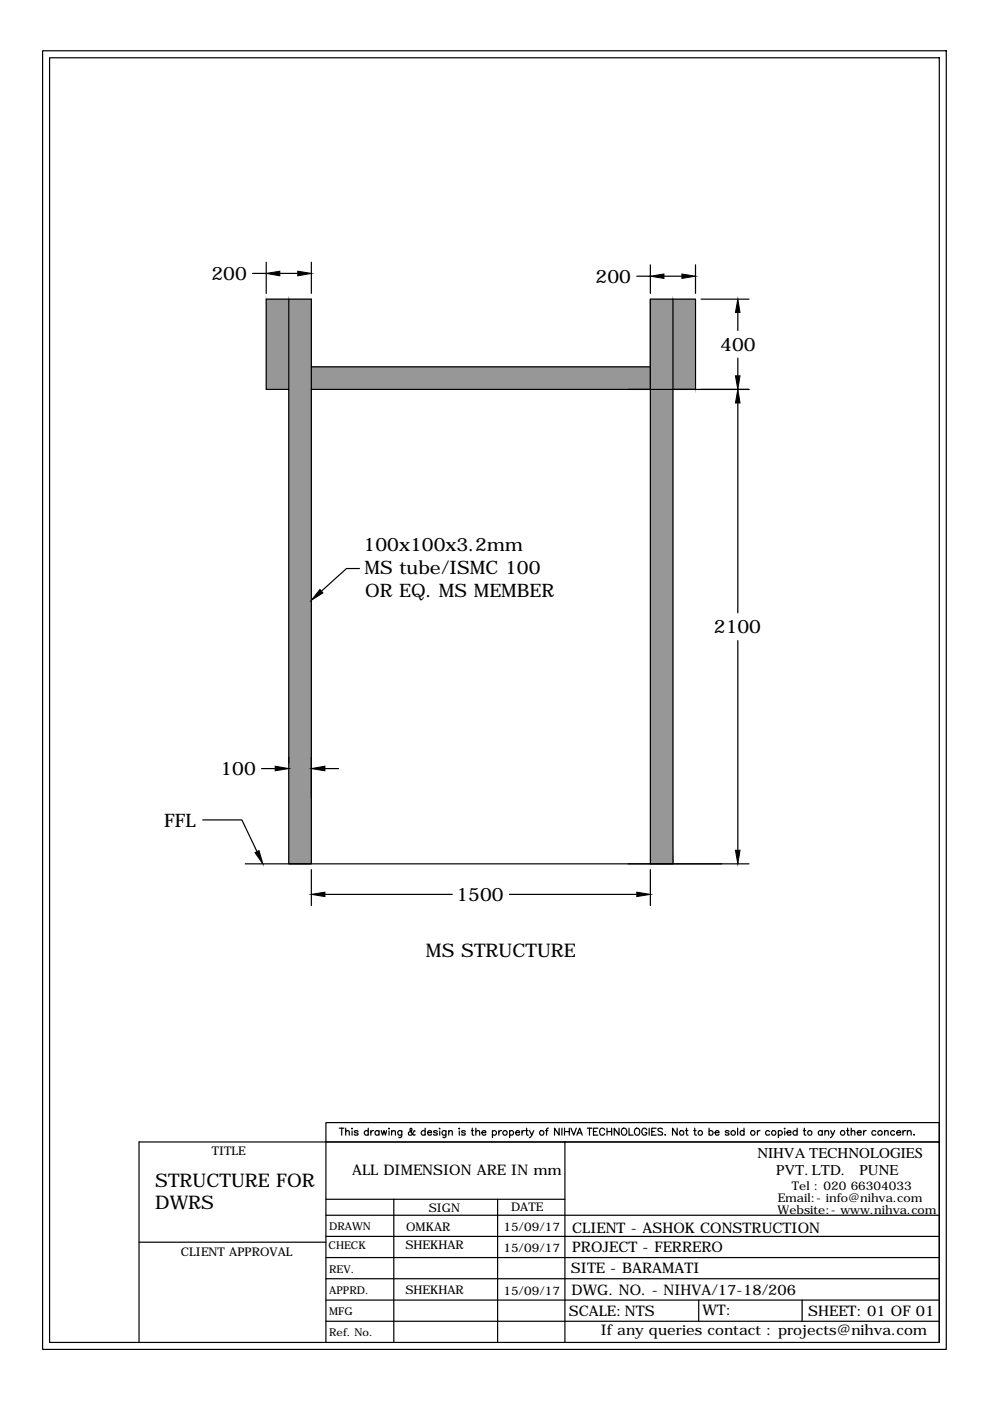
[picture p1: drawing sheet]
<svg xmlns="http://www.w3.org/2000/svg" width="210mm" height="297mm" viewBox="0 0 210 297" stroke-linecap="round" stroke-linejoin="round" font-family="sans-serif">
<!-- layer: 0 -->
<g fill="#979797" stroke="#979797" stroke-width=".21">
<path d="M61.2 63.4v19.2h4.8zM61.2 63.4h4.8v19.2z"/>
<path d="M61.2 82.6v100.5h4.8zM61.2 82.6h4.8v100.5z"/>
<path d="M56.4 63.4v19.2h4.8zM56.4 63.4h4.8v19.2z"/>
<path d="M66 77.8v4.8h71.9zM66 77.8h71.9v4.8z"/>
<path d="M137.9 63.4v119.7h4.8zM137.9 63.4h4.8v119.7z"/>
<path d="M142.7 63.4v19.2h4.8zM142.7 63.4h4.8v19.2z"/>
</g>
<g fill="none" stroke="#000" stroke-width=".25">
<path d="M9 10.8h191.6v275.3h-191.6zM10.5 12.2h188.7v272.4h-188.7zM53.6 58h2.8M56.4 55.6v6.6M59.3 58h3.8M66 55.6v6.6M135 58.6h2.9M137.9 56.1v6.1M140.8 58.6h3.8M147.5 56.1v6.1M61.2 63.4h-4.8v19.2h4.8M66 77.8h71.9v4.8h-71.9v-19.2h-4.8v119.7h4.8v-100.5"/>
<path d="M137.9 63.4h4.8v119.7h-4.8zM137.9 63.4v14.4M142.7 63.4h4.8v19.2h-4.8M148.6 63.4h10.2M156.4 66.3v3.8M156.4 75.9v3.8M133.2 82.6h25.6M156.4 85.4v44.5M76.2 120.5h-2.7l-5.3 4.8M156.4 135.8v44.5M43 173.8h8.3l3.2 6.8M55.5 163h2.8"/>
<path d="M61.2 160.5v1.2M66 160.5v8.6M68.9 163h2.9M52 183.1h106.8M66 184.4v7.6M68.9 189.6h27M108 189.6h27M137.9 184.4v7.6M71.9 239.2h1M72.4 239.2v1.5M73.3 239.2v1.5M74.6 239.2v.2z"/>
<path d="M74.6 239.8v.9M75.9 239.9l-.3-.2-.5 .2 .7 .4v.3h-.6l-.1-.1M78.1 239.9a.47 .47 0 0 0-.7-.1 .47 .47 0 0 0 0 .7 .47 .47 0 0 0 .7 0M78.1 239.2v1.5M78.6 239.7v1M79.2 239.7l-.4 .1-.2 .3M80.4 239.9a.47 .47 0 0 0-.7-.1 .47 .47 0 0 0 0 .7 .47 .47 0 0 0 .7 0M80.4 239.7v1M80.8 239.7l.3 1 .3-1 .3 1 .3-1M82.5 239.2v.2zM82.5 239.8v.9M83 239.7v1"/>
<path d="M85.2 239.7l-.1 1.4-.2 .1-.3-.1M85.2 239.9a.47 .47 0 0 0-.7-.1 .47 .47 0 0 0 0 .7 .47 .47 0 0 0 .7 0M88 239.8l-.1-.1-.1 .1-.2 .5a.53 .53 0 0 1-.5 .4 .53 .53 0 0 1-.5-.3v-.3l.7-.5-.2-.4-.2 .2 .2 .6 .5 .6h.4M90.1 239.9a.47 .47 0 0 0-.7-.1 .47 .47 0 0 0 0 .7 .47 .47 0 0 0 .7 0M90.1 239.2v1.5M92.7 239.9l-.3-.2-.5 .2 .7 .4v.3h-.6l-.1-.1M93.2 239.2v.2zM93.2 239.8v.9M94.5 239.7v1.4l-.2 .1-.4-.1M94.5 239.9a.47 .47 0 0 0-.7-.1 .47 .47 0 0 0 0 .7 .47 .47 0 0 0 .7 0M95.1 239.7v1M97.4 239.2v.2z"/>
<path d="M97.4 239.8v.9M98.7 239.9l-.1-.1a.44 .44 0 0 0-.7 .1l.8 .5-.3 .3-.5-.1v-.1M99.9 239.7h.5M100.1 239.2l.1 1.4 .3 .1M100.9 239.2v1.5M104.4 239.9a.47 .47 0 0 1 .7-.1 .47 .47 0 0 1 0 .7 .47 .47 0 0 1-.7 0M104.4 239.7v1.5M105.8 239.7v1M106.4 239.7l-.4 .1-.2 .3M108 239.9a.47 .47 0 0 1 .7-.1 .47 .47 0 0 1 0 .7 .47 .47 0 0 1-.7 0M108 239.7v1.5M110.7 239.7v1"/>
<path d="M111.2 239.7l-.3 .1-.2 .3M111.4 239.7h.5M111.6 239.2v1.2l.1 .2 .3 .1M112.3 239.7l.4 1 .5-1M115.7 239.7h.5M116.3 239.2l-.3 .1-.1 .2v1.2M118.5 239.2v1.5l-.9-1.5v1.5M119.1 239.2v1.5M119.7 239.2v1.5M119.7 239.9h1M120.7 239.2v1.5M121 239.2l.6 1.5 .6-1.5"/>
<path d="M124.5 239.2h1M125 239.2v1.5M125.8 239.9h.6M126.8 239.2h-1v1.5h1M128.2 239.6a.6 .6 0 0 0-.8-.3 .6 .6 0 0 0-.3 .8 .55 .55 0 0 0 .5 .6 .55 .55 0 0 0 .6-.4M128.7 239.9h1M128.7 239.2v1.5M129.7 239.2v1.5M131.2 239.2v1.5l-1-1.5v1.5M131.9 239.4a.72 .72 0 0 1 1 .2 .72 .72 0 0 1-.3 1 .73 .73 0 0 1-.8-.3 .73 .73 0 0 1 .1-.9zM133.4 239.2v1.5h.8M134.6 239.4a.69 .69 0 0 1 1 .1 .69 .69 0 0 1-.1 1 .69 .69 0 0 1-1-.1 .69 .69 0 0 1 .1-1z"/>
<path d="M137.1 239.6a.54 .54 0 0 0-.6-.4 .54 .54 0 0 0-.4 .6v.3a.53 .53 0 0 0 .5 .6 .53 .53 0 0 0 .5-.6h-.3M137.6 239.2v1.5M138.2 239.9h.6M139.1 239.2h-.9v1.5h.9M140.5 239.4a.54 .54 0 0 0-.6-.2 .54 .54 0 0 0-.4 .4l1 .7-.2 .3h-.7l-.1-.1M143.6 239.2v1.5l-1-1.5v1.5M145.3 239.7h.6M145.6 239.2v1.2v.2l.3 .1M147.1 239.7h.5M147.3 239.2v1.2l.1 .2 .3 .1M150.3 239.9a.47 .47 0 0 1 .7-.1 .47 .47 0 0 1 0 .7 .47 .47 0 0 1-.7 0M150.3 239.2v1.5"/>
<path d="M154.6 239.9l-.3-.2-.5 .2 .7 .4v.3h-.6l-.1-.1M156.4 239.2v1.5M157.7 239.9a.47 .47 0 0 0-.6-.1 .47 .47 0 0 0 0 .7 .47 .47 0 0 0 .6 0M157.7 239.2v1.5M160.6 239.7v1M161.1 239.7l-.5 .2v.2M163.2 239.9a.47 .47 0 0 0-.7-.1 .47 .47 0 0 0 0 .7 .47 .47 0 0 0 .7 0M165 239.9a.47 .47 0 0 1 .7-.1 .47 .47 0 0 1 0 .7 .47 .47 0 0 1-.7 0M165 239.7v1.5M166.4 239.2v.2zM166.4 239.8v.9M169 239.9a.49 .49 0 0 0-.7-.1 .49 .49 0 0 0 0 .8 .49 .49 0 0 0 .7-.1"/>
<path d="M169 239.2v1.5M170.3 239.7h.5M170.5 239.2l.1 1.4 .3 .1M174.3 239.9a.47 .47 0 0 0-.7-.1 .47 .47 0 0 0 0 .7 .47 .47 0 0 0 .7 0M174.3 239.7v1M174.9 239.7v1M176.1 239.7l.4 1 .5-1M179.5 239.7h.5M179.7 239.2l.1 1.4 .3 .1M180.5 239.2v1.5M183.1 239.7v1M183.7 239.7l-.4 .1-.2 .3"/>
<path d="M185.7 239.9a.47 .47 0 0 0-.7-.1 .47 .47 0 0 0 0 .7 .47 .47 0 0 0 .7 0M187.6 239.7v1M189.7 239.9a.47 .47 0 0 0-.7-.1 .47 .47 0 0 0 0 .7 .47 .47 0 0 0 .7 0M191.4 239.7v1M192 239.7l-.3 .1-.3 .3M192.4 239.7v1M69.1 257.7h130.1M69.1 242.1v42.5M69.1 254.3h50.7M73.3 240l.3-.3 .4 .1 .1 .9M83 240l.4-.3 .3 .1 .1 .9M83.5 254.3v30.3"/>
<path d="M90.6 240.1h.9a.45 .45 0 0 0-.6-.4 .45 .45 0 0 0-.2 .8l.3 .2 .5-.2M95.1 240l.4-.3 .4 .1v.9M100.9 240l.3-.3 .4 .1 .1 .9M102.2 240.1h.8a.45 .45 0 0 0-.6-.4 .45 .45 0 0 0-.2 .8l.3 .2 .5-.2M105.5 254.3v30.3M109.3 240.1h.9a.45 .45 0 0 0-.7-.4 .45 .45 0 0 0-.1 .8l.3 .2 .3-.1 .2-.1M112.7 240.7l-.5 .5M119.8 242.1v42.5M122.3 240.7l.6-1.5 .6 1.5M122.5 240.2h.7M141 240.6v.1zM151.6 240.1h.9a.45 .45 0 0 0-.7-.4 .45 .45 0 0 0-.1 .8l.2 .2 .4-.1 .2-.1"/>
<path d="M166.8 240.1h.9a.45 .45 0 0 0-.6-.4 .45 .45 0 0 0-.2 .8l.3 .2 .5-.2M174.9 240l.4-.3 .3 .1 .1 .9M176.5 240.7l-.5 .5M180.5 240l.3-.3 .4 .1v.9M181.8 240.1h.8a.45 .45 0 0 0-.6-.4 .45 .45 0 0 0-.2 .8l.3 .2 .5-.2M187.6 240l.3-.3 .4 .1v.9M190.1 240.1h.9a.48 .48 0 0 0-.7-.3 .48 .48 0 0 0-.2 .7 .48 .48 0 0 0 .7 .1l.2-.1M192.4 240l.3-.3 .4 .1 .1 .9M193.8 240.6v.1zM29.5 263.4h39.6M69.1 271.1h130.1M69.1 266.6h130.1"/>
<path d="M69.1 262.1h130.1M69.1 275.6h130.1M148.1 275.6v4.5M170.1 275.6v4.5M29.5 284.6v-42.5h169.7h-130.1v-4.1h130.1v46.6M69.1 280.1h130.1"/>
<circle cx="107.1" cy="240.2" r=".48"/>
<circle cx="114.9" cy="240.2" r=".48"/>
<circle cx="144.5" cy="240.2" r=".48"/>
<circle cx="148.5" cy="240.2" r=".48"/>
<circle cx="155.4" cy="240.2" r=".49"/>
<circle cx="159.6" cy="240.2" r=".48"/>
<circle cx="164.1" cy="240.2" r=".48"/>
<circle cx="171.7" cy="240.2" r=".49"/>
<circle cx="178.7" cy="240.2" r=".48"/>
<circle cx="186.6" cy="240.2" r=".49"/>
</g>
<g fill="#000" stroke="#000" stroke-width=".21">
<path d="M56.4 58l2.9-.5v1zM63.1 57.5l2.9 .5-2.9 .5zM137.9 58.6l2.9-.5v.9zM144.6 58.1l2.9 .5-2.9 .4zM156.4 63.4l.5 2.9h-1zM155.9 79.7h1l-.5 2.9zM156.4 82.6l.5 2.8h-1zM67.8 125l.7 .7-2.5 1.6zM58.3 162.4l2.9 .6-2.9 .4zM66 163l2.9-.6v1zM54.1 180.8l.8-.4 .8 2.7zM66 189.6l2.9-.4v.9z"/>
<path d="M135 189.2l2.9 .4-2.9 .5zM155.9 180.3h1l-.5 2.8z"/>
</g>
<g font-size="4">
<text x="90.3" y="202.9">MS STRUCTURE</text>
<text x="32.9" y="251.8">STRUCTURE FOR</text>
<text x="32.9" y="256.4">DWRS</text>
</g>
<g font-size="3.9">
<text x="44.8" y="59.4">200</text>
<text x="126.3" y="60">200</text>
<text x="152.7" y="74.4">400</text>
<text x="77.1" y="116.8">100x100x3.2mm</text>
<text x="77.3" y="121.7">MS tube/ISMC 100</text>
<text x="77.4" y="126.5">OR EQ. MS MEMBER</text>
<text x="151.4" y="134.3">2100</text>
<text x="46.8" y="164.4">100</text>
<text x="34.8" y="175.3">FFL</text>
<text x="96.8" y="191">1500</text>
</g>
<g font-size="3.2">
<text x="160.6" y="245.6">NIHVA TECHNOLOGIES</text>
<text x="164.5" y="249.2">PVT. LTD.</text>
<text x="182.3" y="249.2">PUNE</text>
</g>
<g font-size="3.1">
<text x="74.6" y="249.1">ALL DIMENSION ARE IN mm</text>
<text x="121.3" y="261.3">CLIENT - ASHOK CONSTRUCTION</text>
<text x="121" y="270">SITE - BARAMATI</text>
<text x="121.3" y="265.5">PROJECT - FERRERO</text>
<text x="121.2" y="274.5">DWG. NO. - NIHVA/17-18/206</text>
<text x="120.6" y="278.9">SCALE:NTS</text>
<text x="148.9" y="278.9">WT:</text>
<text x="171.4" y="278.9">SHEET: 01 OF 01</text>
<text x="127.4" y="283.1">If any queries contact : projects@nihva.com</text>
</g>
<g font-size="2.5">
<text x="44.9" y="244.9">TITLE</text>
<text x="90.9" y="257">SIGN</text>
<text x="108.3" y="256.8">DATE</text>
<text x="164.9" y="257.4">Website:- www.nihva.com</text>
<text x="164.9" y="254.9">Email:- info@nihva.com</text>
<text x="167.9" y="252.4">Tel : 020 66304033</text>
<text x="86.1" y="261">OMKAR</text>
<text x="106.7" y="261">15/09/17</text>
<text x="38.4" y="266.3">CLIENT APPROVAL</text>
<text x="86" y="264.9">SHEKHAR</text>
<text x="106.7" y="265.4">15/09/17</text>
<text x="86" y="274.2">SHEKHAR</text>
<text x="106.7" y="274.5">15/09/17</text>
</g>
<g font-size="2.3">
<text x="69.8" y="260.8">DRAWN</text>
<text x="69.7" y="264.8">CHECK</text>
<text x="69.8" y="269.8">REV.</text>
<text x="69.8" y="274.3">APPRD.</text>
<text x="69.8" y="278.8">MFG</text>
<text x="69.8" y="283.4">Ref. No.</text>
</g>
</svg>
